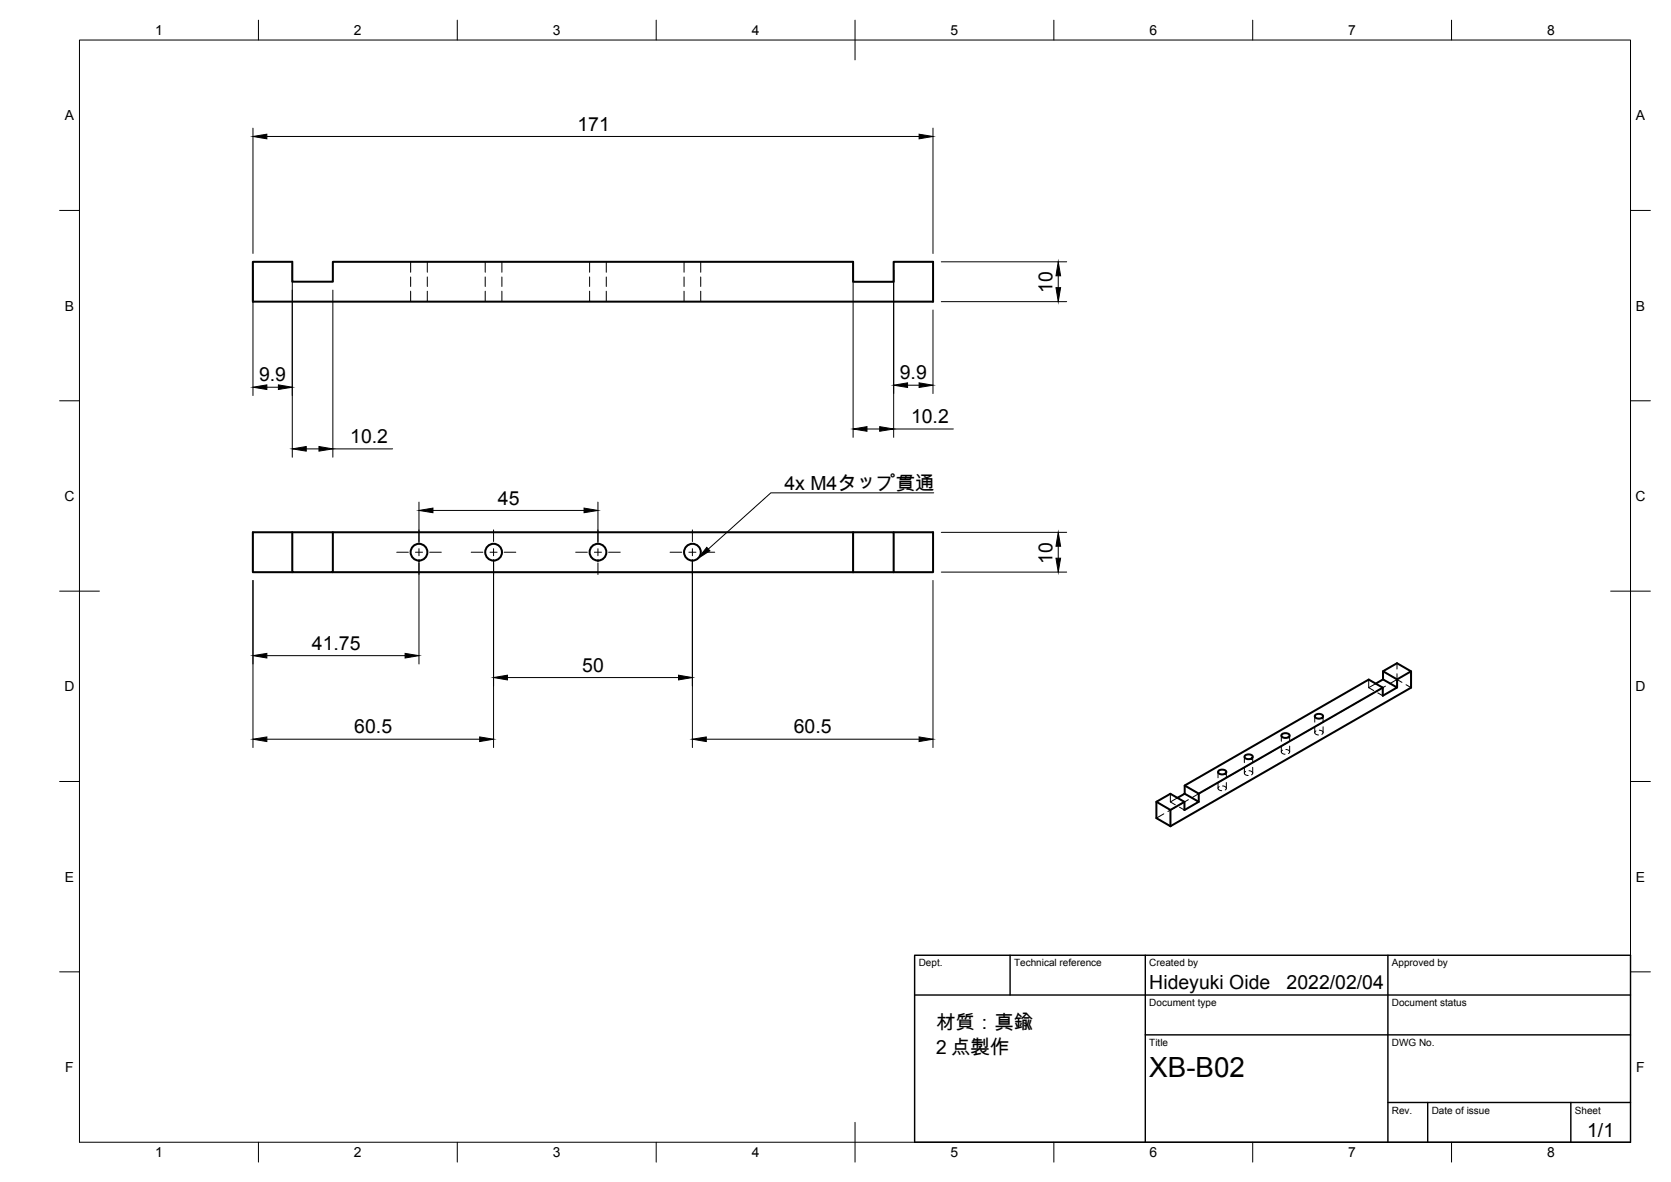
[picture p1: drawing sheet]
<svg xmlns="http://www.w3.org/2000/svg" width="420mm" height="297mm" viewBox="0 0 420 297" stroke-linecap="round" stroke-linejoin="round" font-family="sans-serif">
<g fill="none" stroke="#000" stroke-width=".51">
<path d="M63.6 65.8h9.9v5h10.2v-5h130.8v5h10.2v-5h9.9v10h-171zM73.5 133.8v10h10.2v-10M214.5 133.8h-150.9v10h9.9M224.7 133.8h9.9v10h-9.9M83.7 143.8h141M214.5 143.8v-10h10.2v10M330.7 179.8l.9-.4a.76 .76 0 0 1 1 .8l-1 .4a.76 .76 0 0 1-.9-.8zM347.7 172.8l-3.6-2-46.2 26.6v2.1l-1.9 1M347.7 172.8l-46.3 26.6M347.7 170.7l3.6 2.1-3.6 2v-2M347.7 170.7v-2l3.6 2v2.1M347.7 168.7l3.6-2 3.5 2-3.5 2"/>
<path d="M347.7 170.7l-1.8 1.1M354.8 168.7v4.1l-60.5 34.8M297.9 199.5l3.5 2-3.6 2.1v-2.1l-3.5-2-3.5 2v4.1l3.5 2M297.9 197.4l3.5 2v2.1M306.3 193.8l1-.4a.76 .76 0 0 1 1 .8l-1 .4a.76 .76 0 0 1-1-.8zM313 190l1-.4a.76 .76 0 0 1 .9 .8l-.9 .4a.76 .76 0 0 1-1-.8zM322.3 184.6l.9-.4a.76 .76 0 0 1 1 .9l-1 .3a.76 .76 0 0 1-.9-.8zM290.8 201.5l3.5 2 3.5-2M294.3 203.5v4.1"/>
<circle cx="105.4" cy="138.8" r="2.11"/>
<circle cx="124.1" cy="138.8" r="2.11"/>
<circle cx="150.4" cy="138.8" r="2.11"/>
<circle cx="174.1" cy="138.8" r="2.11"/>
</g>
<g fill="none" stroke="#000" stroke-width=".25">
<path d="M103.3 65.8v2.6M103.3 69.6v2.4M103.3 73.2v2.6M107.4 65.8v2.6M107.4 69.6v2.4M107.4 73.2v2.6M122 65.8v2.6M122 69.6v2.4M122 73.2v2.6M126.2 65.8v2.6M126.2 69.6v2.4M126.2 73.2v2.6"/>
<path d="M148.3 65.8v2.6M148.3 69.6v2.4M148.3 73.2v2.6M152.4 65.8v2.6M152.4 69.6v2.4M152.4 73.2v2.6M172 65.8v2.6M172 69.6v2.4M172 73.2v2.6M176.2 65.8v2.6M176.2 69.6v2.4M176.2 73.2v2.6"/>
<path d="M336 179.6l-2.1 1.1M339.1 177.8l-2.1 1.2M342.2 176l-2.1 1.2M344.1 172.8l1.3 .7M344.1 170.8v2M345.3 174.2l-2.1 1.2M345.9 171.8l-1.8 1M346.4 174.1l1.3 .7M348.4 172.4l-2.1 1.2M351.3 166.7v1.4M351.3 169.3v1.5M351.3 170.8l-1.9 1"/>
<path d="M351.3 170.8l1.2 .7M353.5 172.1l1.3 .7M294.3 199.5v2l1.7-1M301.9 199.2l-2.1 1.2M305 197.4l-2.1 1.2M306.3 194v1.5M306.3 196.7v1.4M306.6 197.7a.51 .51 0 0 0-.3 .6 .51 .51 0 0 0 .6 .4h.3M307.4 197.5h.1a.58 .58 0 0 1 .7 .3 .58 .58 0 0 1-.1 .7M308.1 195.6l-2.1 1.2M308.4 194v1.5M308.4 196.7v1.4"/>
<path d="M311.2 193.8l-2.1 1.2M312.9 190.2v1.5M312.9 192.8v1.5M313.2 193.9a.56 .56 0 0 0-.2 .7 .56 .56 0 0 0 .7 .3h.1M314 193.7h.1a.61 .61 0 0 1 .7 .2 .61 .61 0 0 1-.1 .8M314.3 192.1l-2.1 1.1M315 190.2v1.5M315 192.8v1.5M317.4 190.3l-2.1 1.1M320.5 188.5l-2.1 1.2M322.2 184.9v1.4M322.2 187.5v1.4"/>
<path d="M322.5 188.5a.51 .51 0 0 0-.3 .6 .51 .51 0 0 0 .6 .4h.3M323.3 188.3h.1a.58 .58 0 0 1 .8 .3 .58 .58 0 0 1-.2 .8M323.6 186.7l-2.1 1.2M324.3 184.9v1.4M324.3 187.5v1.4M326.7 184.9l-2.1 1.2M329.8 183.1l-2.1 1.2M330.6 180v1.5M330.6 182.7v1.4M330.9 183.7a.56 .56 0 0 0-.3 .7 .56 .56 0 0 0 .7 .3h.2M331.7 183.5a.61 .61 0 0 1 .8 .2 .61 .61 0 0 1-.1 .8M332.7 180v1.5"/>
<path d="M332.7 182.7v1.4M332.9 181.3l-2.1 1.2M292.6 204.5l-1.8 1.1M294.3 201.5l1.2 .8M295.7 202.7l-2 1.2M296.6 202.8l1.2 .8M298.8 201l-2 1.1"/>
</g>
<!-- layer: Border -->
<g fill="none" stroke="#000" stroke-width=".25">
<path d="M20 10.1h390v276.9h-390zM65 5.1v5M115 5.1v5M165 5.1v5M215 5.1v10M265 5.1v5M315 5.1v5M365 5.1v5M15 52.9h5M410 52.9h5M15 100.7h5M410 100.7h5"/>
<path d="M15 148.6h10M405 148.6h10M15 196.4h5M410 196.4h5M15 244.2h5M410 244.2h5M65 287v5M115 287v5M165 287v5M215 282.1v9.9M265 287v5M315 287v5"/>
<path d="M365 287v5"/>
</g>
<!-- layer: TitleBlock -->
<path d="M230 240.1h180v46.9h-180zM230 250h180M254 240.1v9.9M288 240.1v46.9M349 240.1v46.9M288 260.1h122M349 277.1h61M359 277.1v9.9M395 277.1v9.9" fill="none" stroke="#000" stroke-width=".36"/>
<!-- layer: Dimensions -->
<g fill="none" stroke="#000" stroke-width=".25">
<path d="M63.6 32.2v31.5M67.1 34.3h164M234.6 32.2v31.5M63.6 67.9v31.5M73.5 67.9v47M83.7 72.9v42M214.5 67.9v42M224.7 67.9v42M234.6 77.9v21M236.7 65.8h31.5M236.7 75.8h31.5M266.1 69.3v3"/>
<path d="M67.1 97.3h2.9M228.2 96.8h2.9M77 112.8h3.2M83.7 112.8h15M218 107.8h3.2M224.7 107.8h15M105.3 126.2v10.5M108.9 128.3h38M150.3 126.2v10.5M236.7 133.8h31.5M266.1 137.3v3M63.6 145.9v42"/>
<path d="M105.3 140.9v26M124.1 140.9v47M174.1 140.9v47M234.6 145.9v42M236.7 143.8h31.5M67.1 164.8h34.8M127.6 170.3h43M67.1 185.8h53.5M177.6 185.8h53.5"/>
</g>
<g fill="#000" stroke="#000" stroke-width=".25">
<path d="M63.6 34.3l3.5-.6v1.2zM231.1 33.7l3.5 .6-3.5 .6zM266.1 65.8l.6 3.5h-1.2zM265.5 72.3h1.2l-.6 3.5zM63.6 97.3l3.5-.6v1.2zM70 96.7l3.5 .6-3.5 .6zM224.7 96.8l3.5-.6v1.2zM231.1 96.2l3.5 .6-3.5 .6zM73.5 112.8l3.5-.6v1.2zM80.2 112.2l3.5 .6-3.5 .6zM214.5 107.8l3.5-.6v1.2zM221.2 107.2l3.5 .6-3.5 .6z"/>
<path d="M105.3 128.3l3.6-.6v1.1zM146.9 127.7l3.4 .6-3.4 .5zM266.1 133.8l.6 3.5h-1.2zM265.5 140.3h1.2l-.6 3.5zM63.6 164.8l3.5-.6v1.2zM101.9 164.2l3.4 .6-3.4 .6zM124.1 170.3l3.5-.6v1.2zM170.6 169.7l3.5 .6-3.5 .6zM63.6 185.8l3.5-.6v1.2zM120.6 185.2l3.5 .6-3.5 .6zM174.1 185.8l3.5-.6v1.2zM231.1 185.2l3.5 .6-3.5 .6z"/>
</g>
<!-- layer: Center Lines -->
<g fill="none" stroke="#000" stroke-width=".25">
<path d="M99.8 138.8h2.9M104.5 138.8h1.7M105.3 133.2v2.9M105.3 137.9v1.8M108 138.8h3M118.5 138.8h2.9M123.2 138.8h1.8M124.1 133.2v2.9M124.1 137.9v1.8M126.8 138.8h2.9M144.8 138.8h2.9M149.5 138.8h1.7"/>
<path d="M150.3 133.2v2.9M150.3 137.9v1.8M153 138.8h3M168.5 138.8h2.9M173.2 138.8h1.8M174.1 133.2v2.9M174.1 137.9v1.8M176.8 138.8h2.9M105.3 141.4v3M124.1 141.4v3M150.3 141.4v3M174.1 141.4v3"/>
</g>
<!-- layer: Annotations -->
<path d="M177.7 137.5l.8 .9-3 1.9z" fill="#000" stroke="#000" stroke-width=".25"/>
<path d="M234.8 123.9h-41l-15.7 14.1" fill="none" stroke="#000" stroke-width=".25"/>
<text font-size="7" x="289" y="270.6">XB-B02</text>
<g font-size="4.9">
<text x="145.2" y="32.9">171</text>
<text x="264.6" y="73.7" transform="rotate(-90 264.6 73.7)">10</text>
<text x="65.2" y="95.8">9.9</text>
<text x="226.3" y="95.3">9.9</text>
<text x="229.1" y="106.3">10.2</text>
<text x="88.1" y="111.3">10.2</text>
<text x="197.3" y="123.1">4x M4タップ貫通</text>
<text x="125.2" y="126.8">45</text>
<text x="264.6" y="141.6" transform="rotate(-90 264.6 141.6)">10</text>
<text x="78.4" y="163.3">41.75</text>
<text x="146.4" y="168.8">50</text>
<text x="89.1" y="184.3">60.5</text>
<text x="199.6" y="184.3">60.5</text>
<text x="289" y="248.5">Hideyuki Oide</text>
<text x="323.5" y="248.5">2022/02/04</text>
<text x="235.4" y="258.5">材質：真鍮</text>
<text x="234.3" y="265">２点製作</text>
<text x="399.1" y="285.7">1/1</text>
</g>
<g font-size="3.5">
<text x="39" y="8.8">1</text>
<text x="89" y="8.8">2</text>
<text x="139" y="8.8">3</text>
<text x="189" y="8.8">4</text>
<text x="239" y="8.8">5</text>
<text x="289" y="8.8">6</text>
<text x="339" y="8.8">7</text>
<text x="389" y="8.8">8</text>
<text x="16.3" y="30.2">A</text>
<text x="411.3" y="30.2">A</text>
<text x="16.3" y="78">B</text>
<text x="411.3" y="78">B</text>
<text x="16.2" y="125.9">C</text>
<text x="411.2" y="125.9">C</text>
<text x="16.2" y="173.7">D</text>
<text x="411.2" y="173.7">D</text>
<text x="16.3" y="221.6">E</text>
<text x="411.3" y="221.6">E</text>
<text x="16.4" y="269.4">F</text>
<text x="411.4" y="269.4">F</text>
<text x="39" y="290.8">1</text>
<text x="89" y="290.8">2</text>
<text x="139" y="290.8">3</text>
<text x="189" y="290.8">4</text>
<text x="239" y="290.8">5</text>
<text x="289" y="290.8">6</text>
<text x="339" y="290.8">7</text>
<text x="389" y="290.8">8</text>
</g>
<g font-size="2.5">
<text x="231" y="242.9">Dept.</text>
<text x="255" y="242.9">Technical reference</text>
<text x="289" y="242.9">Created by</text>
<text x="350" y="242.9">Approved by</text>
<text x="289" y="252.8">Document type</text>
<text x="350" y="252.8">Document status</text>
<text x="289" y="262.9">Title</text>
<text x="350" y="262.9">DWG No.</text>
<text x="350" y="279.9">Rev.</text>
<text x="360" y="279.9">Date of issue</text>
<text x="396" y="279.9">Sheet</text>
</g>
</svg>
